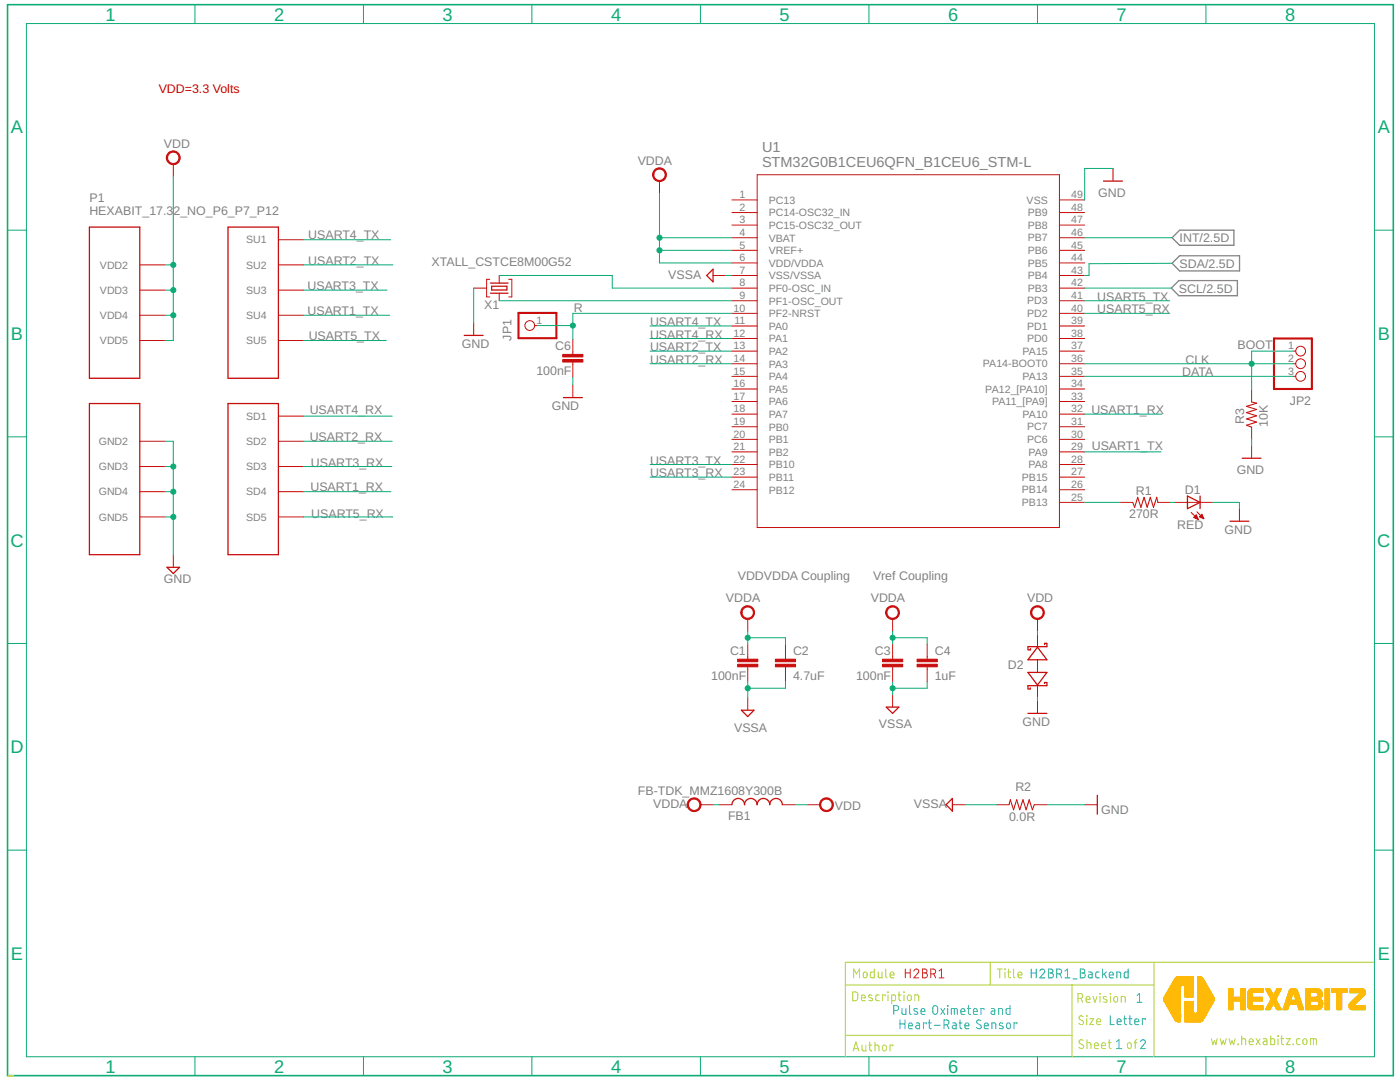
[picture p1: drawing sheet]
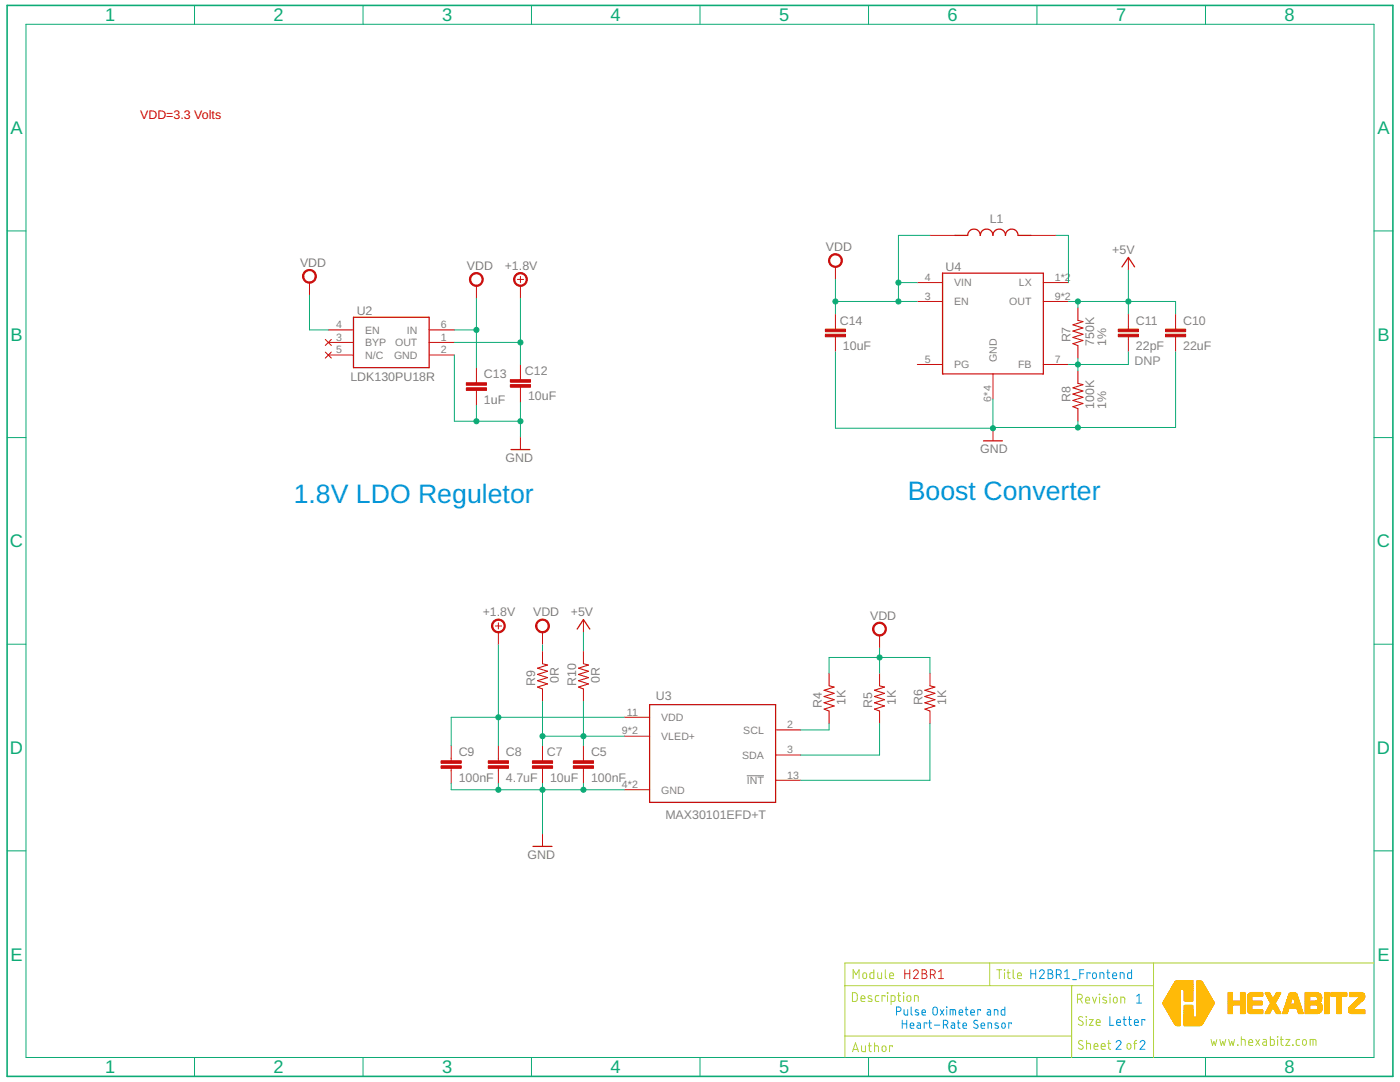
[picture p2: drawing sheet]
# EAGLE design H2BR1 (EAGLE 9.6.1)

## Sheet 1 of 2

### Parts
C1  100nF  C-0603  [C-0603]
C2  4.7uF  C-0805  [C-0805]
C3  100nF  C-0603  [C-0603]
C4  1uF  C-0805  [C-0805]
C6  100nF  C-0603  [C-0603]
D1  RED  VLMS1300-GS08  [VLMS1300-GS08]
D2  BOURNS_CDSOD323-T03SCBOURNS_CDSOD323-T03SC_0_0  [BOURNS_CDSOD323-T03SC_0]
FB1  FB-TDK_MMZ1608Y300B  FB-0603  [FB-0603]
JP1  R  PINHD-1X1  [1X01]
JP2  PINHD-1X3  [1X03]
P1  HEXABIT_17.32_NO_P6_P7_P12  [HEXABIT_17.32_NO_P6_P7_P12]
R1  270R  R-0603  [R-0603]
R2  0.0R  R-0603  [R-0603]
R3  10K  R-0603  [R-0603]
TRIMBLE-LOGO1  HEXA-LOGO  [HEXA-LOGO]
U1  STM32G0B1CEU6QFN_B1CEU6_STM-L  [QFN_B1CEU6_STM-L]
X1  XTALL_CSTCE8M00G52  [XTALL_CSTCE8M00G52]

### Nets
CLK: JP2.1 JP2.2 R3.2 U1.36(PA14-BOOT0)
DATA: JP2.3 U1.35(PA13)
GND: C6.2 D1.C D2.1(A) P1.PAD_PD8(GND2) P1.PAD_PD9(GND3) P1.PAD_PD10(GND4) P1.PAD_PD11(GND5) R2.1 R3.1 U1.49(VSS) X1.P$2 ; also sheet 2
INT: U1.46(PB7) ; also sheet 2
N$1: R1.1 U1.25(PB13)
N$3: D1.A R1.2
N$4: C6.1 JP1.1 U1.10(PF2-NRST)
N$5: U1.9(PF1-OSC_OUT) X1.P$1
N$6: U1.8(PF0-OSC_IN) X1.P$3
SCL: U1.42(PB3) ; also sheet 2
SDA: U1.43(PB4) ; also sheet 2
USART1_RX: P1.PAD_PD4(SD4) U1.32(PA10)
USART1_TX: P1.PAD_PU4(SU4) U1.29(PA9)
USART2_RX: P1.PAD_PD2(SD2) U1.14(PA3)
USART2_TX: P1.PAD_PU2(SU2) U1.13(PA2)
USART3_RX: P1.PAD_PD3(SD3) U1.23(PB11)
USART3_TX: P1.PAD_PU3(SU3) U1.22(PB10)
USART4_RX: P1.PAD_PD1(SD1) U1.12(PA1)
USART4_TX: P1.PAD_PU1(SU1) U1.11(PA0)
USART5_RX: P1.PAD_PD5(SD5) U1.40(PD2)
USART5_TX: P1.PAD_PU5(SU5) U1.41(PD3)
VDD: D2.2(C) FB1.2 P1.PAD_PU8(VDD2) P1.PAD_PU9(VDD3) P1.PAD_PU10(VDD4) P1.PAD_PU11(VDD5) ; also sheet 2
VDDA: C1.1 C2.1 C3.1 C4.1 FB1.1 U1.4(VBAT) U1.5(VREF+) U1.6(VDD/VDDA)
VSSA: C1.2 C2.2 C3.2 C4.2 R2.2 U1.7(VSS/VSSA)
Unconnected: U1.1(PC13) U1.2(PC14-OSC32_IN) U1.3(PC15-OSC32_OUT) U1.15(PA4) U1.16(PA5) U1.17(PA6) U1.18(PA7) U1.19(PB0) U1.20(PB1) U1.21(PB2) U1.24(PB12) U1.26(PB14) U1.27(PB15) U1.28(PA8) U1.30(PC6) U1.31(PC7) U1.33(PA11_[PA9]) U1.34(PA12_[PA10]) U1.37(PA15) U1.38(PD0) U1.39(PD1) U1.44(PB5) U1.45(PB6) U1.47(PB8) U1.48(PB9)

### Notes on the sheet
- VDD=3.3 Volts
- BOOT
- VDD\VDDA Coupling | Vref Coupling
- Module | H2BR1 | Title | H2BR1_Backend
- Description | Revision | 1
- Size | Letter
- Pulse Oximeter and
   Heart-Rate Sensor
- www.hexabitz.com
- Author | Sheet   of | 1 | 2
- C:/Users/Admin/Desktop/logodraft.bmp

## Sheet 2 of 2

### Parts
C5  100nF  C-0603  [C-0603]
C7  10uF  C-0805  [C-0805]
C8  4.7uF  C-0805  [C-0805]
C9  100nF  C-0603  [C-0603]
C10  22uF  C-0603  [C-0603]
C11  22pF  C-0603  [C-0603]
C12  10uF  C-0805  [C-0805]
C13  1uF  C-0805  [C-0805]
C14  10uF  C-0805  [C-0805]
L1  ASMPH08062R2MT  [INDC1608X95N]
R4  1K  R-0603  [R-0603]
R5  1K  R-0603  [R-0603]
R6  1K  R-0603  [R-0603]
R7  750K  R-0603  [R-0603]
R8  100K  R-0603  [R-0603]
R9  0R  R-0603  [R-0603]
R10  0R  R-0603  [R-0603]
U2  LDK130PU18R  [LDK130PU18R]
U3  MAX30101EFD+T  [14-LEAD-OESIP]
U4  PAM2401YPADJ  [SON45P300X300X63-13N]

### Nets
+1.8V: C8.1 C9.1 C12.1 U2.1(OUT) U3.11(VDD)
+5V: C10.1 C11.1 R7.2 R10.2 U4.9(OUT) U4.10(OUT)
GND: C5.2 C7.2 C8.2 C9.2 C10.2 C12.2 C13.2 C14.2 R8.1 U2.2(GND) U3.4(GND) U3.12(GND) U4.6(GND) U4.11(GND) U4.12(GND) U4.13(GND) ; also sheet 1
INT: R6.1 U3.13(!INT) ; also sheet 1
N$2: C5.1 C7.1 R9.1 R10.1 U3.9(VLED+) U3.10(VLED+)
N$9: C11.2 R7.1 R8.2 U4.7(FB)
N$12: L1.2 U4.1(LX) U4.2(LX)
SCL: R4.1 U3.2(SCL) ; also sheet 1
SDA: R5.1 U3.3(SDA) ; also sheet 1
VDD: C13.1 C14.1 L1.1 R4.2 R5.2 R6.2 R9.2 U2.4(EN) U2.6(IN) U4.3(EN) U4.4(VIN) ; also sheet 1
Unconnected: U2.3(BYP) U2.5(N/C) U4.5(PG)

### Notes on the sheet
- VDD=3.3 Volts
- 1.8V LDO Reguletor | Boost Converter
- Module | H2BR1 | Title | H2BR1_Frontend
- Description | Revision | 1
- Size | Letter
- Pulse Oximeter and
   Heart-Rate Sensor
- www.hexabitz.com
- Author | Sheet   of | 2 | 2

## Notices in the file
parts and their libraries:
HEXABITZ_ICs: COPYRIGHT: Copyright (C) 2021 Ultra Librarian. All rights reserved.
